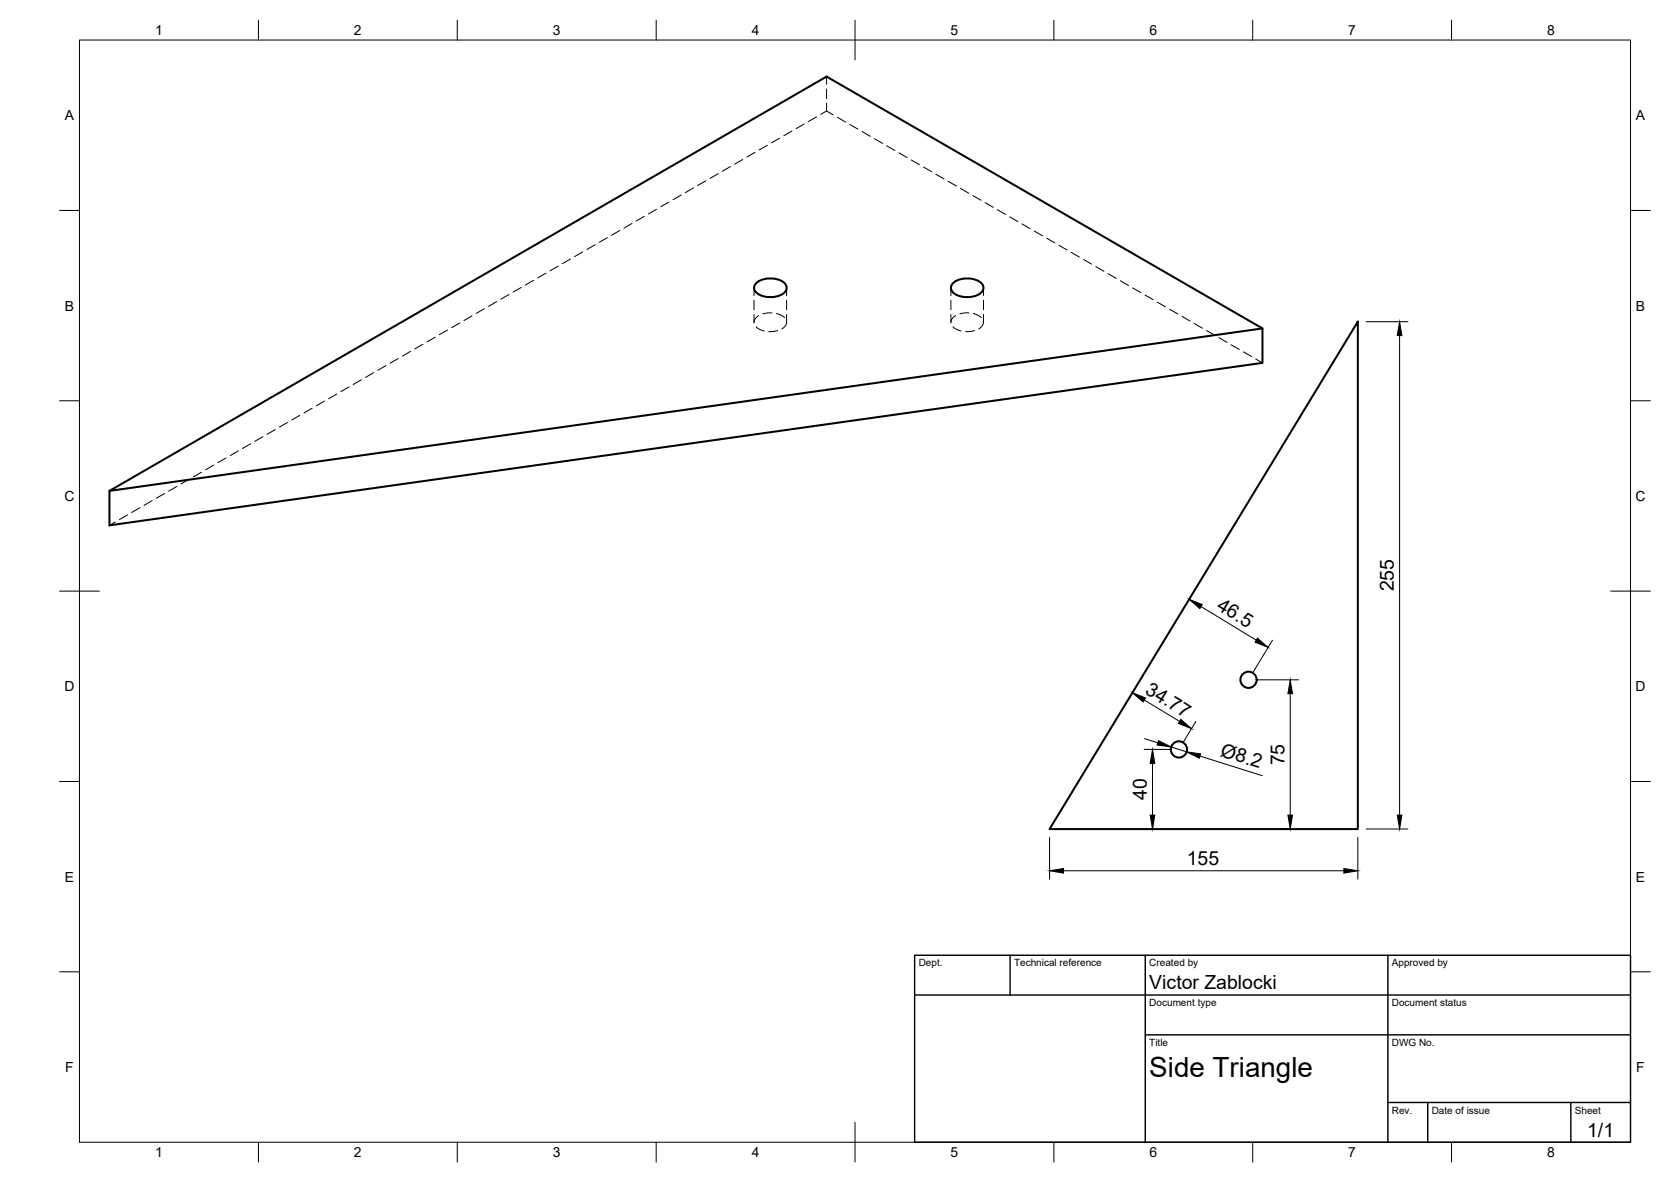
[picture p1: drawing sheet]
<svg xmlns="http://www.w3.org/2000/svg" width="420mm" height="297mm" viewBox="0 0 420 297" stroke-linecap="round" stroke-linejoin="round" font-family="sans-serif">
<!-- layer: Visible -->
<g fill="none" stroke="#000" stroke-width=".51">
<path d="M190.2 71.1a6 6 0 0 1 7 0 1.69 1.69 0 0 1-.6 2.9 5.7 5.7 0 0 1-6.8-.9 1.54 1.54 0 0 1 .4-2zM239.7 71.1a6 6 0 0 1 7 0 1.69 1.69 0 0 1-.6 2.9 5.7 5.7 0 0 1-6.8-.9 1.54 1.54 0 0 1 .4-2zM317.4 82.5l-289.9 40.9v8.6l289.9-40.8v-8.7l-109.6-63.3-180.3 104.2M341.4 80.8v127.6h-77.5z"/>
<circle cx="313.9" cy="170.8" r="2.04"/>
<circle cx="296.4" cy="188.3" r="2.04"/>
</g>
<!-- layer: Hidden -->
<g fill="none" stroke="#000" stroke-width=".25">
<path d="M207.8 19.2v2M189.8 38.3l-2 1.2M193 36.5l-2.1 1.2M196 34.7l-2 1.2M199.1 32.9l-2 1.2M202.2 31.1l-2 1.2M205.3 29.4l-2 1.2M207.8 27.9l1.7 1M207.8 22.4v2.4M207.8 26v1.9M207.8 27.9l-1.4 .9M210.6 29.5l2 1.2"/>
<path d="M213.7 31.3l2 1.2M216.7 33l2.1 1.3M219.8 34.8l2.1 1.2M222.9 36.6l2.1 1.2M226 38.4l2.1 1.2M152.7 59.7l-2 1.2M155.8 57.9l-2 1.2M158.9 56.1l-2 1.2M162 54.4l-2 1.1M165.1 52.6l-2.1 1.2M168.2 50.8l-2.1 1.2M171.3 49l-2.1 1.2"/>
<path d="M174.4 47.2l-2.1 1.2M177.5 45.4l-2.1 1.2M180.6 43.7l-2.1 1.1M183.7 41.9l-2.1 1.1M186.8 40.1l-2.1 1.2M229.1 40.2l2.1 1.2M232.2 42l2.1 1.2M235.3 43.8l2.1 1.2M238.4 45.6l2.1 1.1M241.5 47.3l2.1 1.2M244.6 49.1l2.1 1.2M247.7 50.9l2 1.2"/>
<path d="M250.8 52.7l2 1.2M253.9 54.5l2 1.2M257 56.3l2 1.2M260.1 58.1l2 1.2M263.1 59.8l2.1 1.2M118.7 79.4l-2.1 1.2M121.8 77.6l-2.1 1.2M124.9 75.8l-2.1 1.2M128 74l-2.1 1.2M131.1 72.2l-2.1 1.2M134.2 70.4l-2.1 1.2M137.3 68.7l-2.1 1.1"/>
<path d="M140.4 66.9l-2.1 1.2M143.4 65.1l-2 1.2M146.5 63.3l-2 1.2M149.6 61.5l-2 1.2M189.6 72.3v2M189.6 75.5v2.3M189.6 79v2M190.8 79.3l-1 .9-.2 .9M194.1 78.6l-2.3 .3M195.2 78.8l1 .3 1.1 .7M197.8 72.3v2M197.8 75.5v2.3"/>
<path d="M197.8 79v2M239.1 72.3v2M239.1 75.5v2.3M239.1 79v2M240.3 79.3l-.9 .9-.3 .9M243.6 78.6l-2.3 .3M244.8 78.8l.8 .3 1.2 .7M247.3 72.3v2M247.3 75.5v2.3M247.3 79v2M266.2 61.6l2.1 1.2M269.3 63.4l2.1 1.2"/>
<path d="M272.4 65.2l2.1 1.2M275.5 67l2.1 1.2M278.6 68.8l2.1 1.2M281.7 70.6l2.1 1.2M284.8 72.4l2.1 1.1M287.9 74.1l2.1 1.2M291 75.9l2.1 1.2M294.1 77.7l2 1.2M297.2 79.5l2 1.2M84.7 99l-2.1 1.2M87.8 97.2l-2.1 1.2M90.9 95.4l-2.1 1.2"/>
<path d="M94 93.6l-2.1 1.3M97 91.9l-2 1.2M100.1 90.1l-2 1.2M103.2 88.3l-2 1.2M106.3 86.5l-2 1.2M109.4 84.7l-2 1.2M112.5 82.9l-2.1 1.2M115.6 81.2l-2 1.1M190.1 82.1l.7 .6 1.3 .5M195.5 83.1l-2.2 .2M197.8 80.8l-.3 1-.9 .9M239.6 82.1l.7 .6 1.3 .5"/>
<path d="M245 83.1l-2.2 .2M247.3 80.8l-.3 1-.9 .9M300.3 81.3l2 1.2M303.4 83.1l2 1.2M306.5 84.8l2 1.2M309.5 86.6l2.1 1.2M312.7 88.4l2 1.2M315.7 90.2l1.7 1M50.7 118.7l-2.1 1.2M53.7 116.9l-2 1.2M56.8 115.1l-2 1.2M59.9 113.3l-2 1.2"/>
<path d="M63 111.5l-2 1.2M66.1 109.7l-2 1.2M69.2 108l-2.1 1.1M72.3 106.2l-2 1.1M75.4 104.4l-2.1 1.2M78.5 102.6l-2.1 1.2M81.6 100.8l-2.1 1.2M29 131.2l-1.5 .8M32.1 129.4l-2.1 1.2M35.2 127.6l-2.1 1.2M38.3 125.8l-2.1 1.2M41.4 124l-2.1 1.2"/>
<path d="M44.5 122.2l-2.1 1.2M47.6 120.4l-2.1 1.2"/>
</g>
<!-- layer: BORDER -->
<g fill="none" stroke="#000" stroke-width=".25">
<path d="M20 10.1h390v276.9h-390zM65 5.1v5M115 5.1v5M165 5.1v5M215 5.1v10M265 5.1v5M315 5.1v5M365 5.1v5M15 52.9h5M410 52.9h5M15 100.7h5M410 100.7h5"/>
<path d="M15 148.6h10M405 148.6h10M15 196.4h5M410 196.4h5M15 244.2h5M410 244.2h5M65 287v5M115 287v5M165 287v5M215 282.1v9.9M265 287v5M315 287v5"/>
<path d="M365 287v5"/>
</g>
<!-- layer: TITLEBLOCK -->
<path d="M230 240.1h180v46.9h-180zM230 250h180M254 240.1v9.9M288 240.1v46.9M349 240.1v46.9M288 260.1h122M349 277.1h61M359 277.1v9.9M395 277.1v9.9" fill="none" stroke="#000" stroke-width=".36"/>
<!-- layer: FD_Dimensions -->
<g fill="none" stroke="#000" stroke-width=".25">
<path d="M343.5 80.8h10.5M351.9 84.3v120.5M302 152.4l13.9 8.5M287.7 175.9l8.9 5.4M316 170.8h10.5M320 160.9l-5 8.1M324.4 174.3v30.5M287.7 188.3h6.6M287.8 185.6l3.3 1.1M289.8 191.8v13M294.4 187.7l4 1.2M300.7 181.3l-3.2 5.2"/>
<path d="M301.7 190l15.7 4.9M263.9 210.4v10.5M267.4 218.8h70.5M322.3 208.3h1.6M341.4 210.4v10.5M343.5 208.3h10.5"/>
</g>
<g fill="#000" stroke="#000" stroke-width=".25">
<path d="M351.9 80.8l.6 3.5h-1.2zM299 150.6l3.3 1.3-.6 1zM284.7 174.1l3.3 1.3-.6 1zM316.2 160.4l2.7 2.3-3.3-1.3zM324.4 170.8l.6 3.5h-1.2zM289.8 188.3l.6 3.5h-1.2zM291.3 186.1l3.1 1.6-3.5-.5zM296.9 180.8l2.7 2.3-3.3-1.3zM298.4 188.9l3.5 .5-.4 1.1zM263.9 218.8l3.5-.5v1.1zM289.2 204.8h1.2l-.6 3.5zM323.8 204.8h1.2l-.6 3.5z"/>
<path d="M337.9 218.3l3.5 .5-3.5 .6zM351.3 204.8h1.2l-.6 3.5z"/>
</g>
<text font-size="7" x="289" y="270.6">Side Triangle</text>
<g font-size="4.9">
<text x="350.5" y="148.6" transform="rotate(-90 350.5 148.6)">255</text>
<text x="305.7" y="153" transform="rotate(31 305.7 153)">46.5</text>
<text x="287.7" y="174.2" transform="rotate(31 287.7 174.2)">34.77</text>
<text x="306.7" y="189.9" transform="rotate(17 306.7 189.9)">Ø8.2</text>
<text x="323" y="192.3" transform="rotate(-90 323 192.3)">75</text>
<text x="288.3" y="201" transform="rotate(-90 288.3 201)">40</text>
<text x="298.4" y="217.4">155</text>
<text x="289" y="248.5">Victor Zablocki</text>
<text x="399.1" y="285.7">1/1</text>
</g>
<g font-size="3.5">
<text x="39" y="8.8">1</text>
<text x="89" y="8.8">2</text>
<text x="139" y="8.8">3</text>
<text x="189" y="8.8">4</text>
<text x="239" y="8.8">5</text>
<text x="289" y="8.8">6</text>
<text x="339" y="8.8">7</text>
<text x="389" y="8.8">8</text>
<text x="16.3" y="30.2">A</text>
<text x="411.3" y="30.2">A</text>
<text x="16.3" y="78">B</text>
<text x="411.3" y="78">B</text>
<text x="16.2" y="125.9">C</text>
<text x="411.2" y="125.9">C</text>
<text x="16.2" y="173.7">D</text>
<text x="411.2" y="173.7">D</text>
<text x="16.3" y="221.6">E</text>
<text x="411.3" y="221.6">E</text>
<text x="16.4" y="269.4">F</text>
<text x="411.4" y="269.4">F</text>
<text x="39" y="290.8">1</text>
<text x="89" y="290.8">2</text>
<text x="139" y="290.8">3</text>
<text x="189" y="290.8">4</text>
<text x="239" y="290.8">5</text>
<text x="289" y="290.8">6</text>
<text x="339" y="290.8">7</text>
<text x="389" y="290.8">8</text>
</g>
<g font-size="2.5">
<text x="231" y="242.9">Dept.</text>
<text x="255" y="242.9">Technical reference</text>
<text x="289" y="242.9">Created by</text>
<text x="350" y="242.9">Approved by</text>
<text x="289" y="252.8">Document type</text>
<text x="350" y="252.8">Document status</text>
<text x="289" y="262.9">Title</text>
<text x="350" y="262.9">DWG No.</text>
<text x="350" y="279.9">Rev.</text>
<text x="360" y="279.9">Date of issue</text>
<text x="396" y="279.9">Sheet</text>
</g>
</svg>
